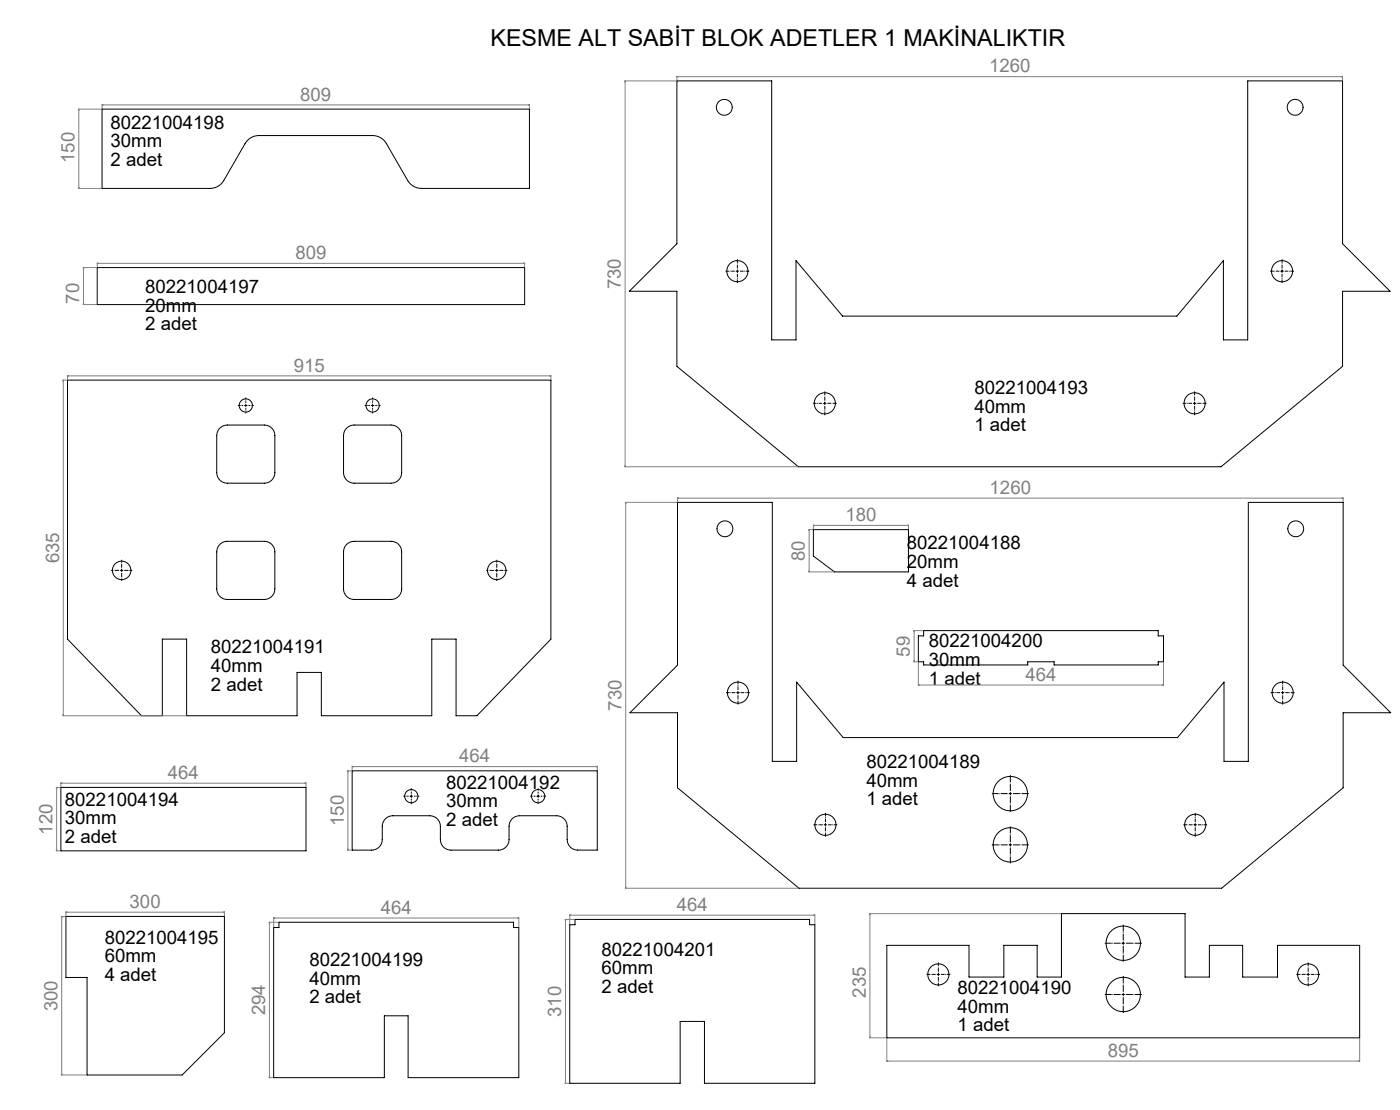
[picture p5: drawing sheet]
<svg xmlns="http://www.w3.org/2000/svg" width="2650mm" height="2100mm" viewBox="0 0 2650 2100" stroke-linecap="round" stroke-linejoin="round" font-family="sans-serif">
<g fill="none" stroke="#000" stroke-width="1.89">
<path d="M1281 153h180v490h46v-150l88 105h633l88-105v150h46v-490h179v308l90 90h-90v142l-230 190h-800l-230-190v-142h-90l90-90zM193 206h809v150h-204a30 30 0 0 1-26-15l-41-70a30 30 0 0 0-26-15h-215a30 30 0 0 0-26 15l-40 70a30 30 0 0 1-26 15h-205zM184 506h809v70h-809zM1393 513h5M1396 511v5M2424 513h5M2427 511v5M128 719h915v490l-140 145h-40v-145h-46v145h-209v-82h-46v82h-209v-145h-46v145h-39l-140-145zM463 767h5M465 765v5M703 767h5M705 765v5"/>
<path d="M1559 763h5M1561 761v5M2259 763h5M2261 761v5M415 811l7-5 5-2h73a20 20 0 0 1 20 20v70a20 20 0 0 1-20 20h-70a20 20 0 0 1-20-20v-70l2-8zM655 811l7-5 5-2h73a20 20 0 0 1 20 20v70a20 20 0 0 1-20 20h-70a20 20 0 0 1-20-20v-70l2-8zM1282 950h180v490h46v-150l88 105h633l88-105v150h46v-490h179v308l90 90h-90v142l-230 190h-800l-230-190v-142h-90l90-90zM1540 1002h180v80h-140l-40-30zM415 1031l7-5 5-2h73a20 20 0 0 1 20 20v70a20 20 0 0 1-20 20h-70a20 20 0 0 1-20-20v-70l2-8zM655 1031l7-5 5-2h73a20 20 0 0 1 20 20v70a20 20 0 0 1-20 20h-70a20 20 0 0 1-20-20v-70l2-8zM228 1079h5M230 1077v5"/>
<path d="M938 1079h5M940 1077v5M1748 1193h444v10h10v49h-10v6h-197v-6h-50v6h-197v-6h-10v-49h10zM1394 1310h5M1397 1308v5M2425 1310h5M2428 1308v5M667 1458h464v150h-37a20 20 0 0 1-20-20v-25a20 20 0 0 0-20-20h-70a20 20 0 0 0-20 20v25a20 20 0 0 1-20 20h-90a20 20 0 0 1-20-20v-25a20 20 0 0 0-20-20h-70a20 20 0 0 0-20 20v25a20 20 0 0 1-20 20h-37zM115 1490h464v120h-464zM1912 1499v5M776 1506h5M779 1504v5"/>
<path d="M1016 1506h5M1019 1504v5M1910 1501h5M1562 1558v5M2262 1558v5M1560 1560h5M2260 1560h5M1910 1598h5M1912 1596v5M125 1734h300v220l-80 80h-180v-185h-40zM528 1745h444v10h10v284h-209v-117h-45v117h-210v-284h10zM1078 1749h10v-10h444v10h10v300h-209v-117h-46v117h-209z"/>
<path d="M1679 1788h155v61h66v-61h63v61h46v-121h234v121h46v-61h63v61h66v-61h156v175h-895zM2124 1784h5M2126 1782v5M1774 1843h5M1776 1841v5M2474 1843h5M2476 1841v5M2126 1879v5M2124 1881h5"/>
<circle cx="1371" cy="203" r="15"/>
<circle cx="2452" cy="203" r="15"/>
<circle cx="1396" cy="513" r="20"/>
<circle cx="2427" cy="513" r="20"/>
<circle cx="465" cy="767" r="13"/>
<circle cx="705" cy="767" r="13"/>
<circle cx="1561" cy="763" r="20"/>
<circle cx="2261" cy="763" r="20"/>
<circle cx="1372" cy="1000" r="15"/>
<circle cx="2453" cy="1000" r="15"/>
<circle cx="230" cy="1079" r="18"/>
<circle cx="940" cy="1079" r="18"/>
<circle cx="1397" cy="1310" r="20"/>
<circle cx="2428" cy="1310" r="20"/>
<circle cx="779" cy="1506" r="12"/>
<circle cx="1019" cy="1506" r="12"/>
<circle cx="1912" cy="1501" r="32"/>
<circle cx="1562" cy="1560" r="20"/>
<circle cx="2262" cy="1560" r="20"/>
<circle cx="1912" cy="1598" r="33"/>
<circle cx="2126" cy="1784" r="32"/>
<circle cx="1776" cy="1844" r="20"/>
<circle cx="2476" cy="1844" r="20"/>
<circle cx="2126" cy="1881" r="33"/>
</g>
<g fill="none" stroke="#808080" stroke-width="1.89">
<path d="M1182 153h98M1183 153v2zM1183 153v730M1281 145h2zM1281 144v8M1281 145h1260M2539 145h2zM2541 144v8M193 198l2 1zM193 197v8M193 198h809M1000 198h2z"/>
<path d="M1002 197v8M148 206h44M149 206v2zM149 206v150M148 356h44M149 354v2zM184 498l2 1zM184 497v8M184 498h809M991 498h2zM993 497v8M157 506h26"/>
<path d="M158 506v2zM158 506v70M157 576h26M158 574v2zM119 719h8M120 719l-1 2zM120 719v635M128 711h2zM128 710v8M128 711h915M1041 711h2zM1043 710v8"/>
<path d="M1182 883h328M1183 881v2zM1183 950h98M1184 950v2zM1184 950v730M1282 942l2 1zM1282 941v8M1282 942h1260M2540 942h2zM2542 941v8M1540 994h2zM1540 993v8"/>
<path d="M1540 994h180M1718 994h2zM1720 993v8M1531 1002h8M1532 1002l-1 2zM1532 1002v80M1531 1082h48M1531 1080l1 2zM1729 1193h18M1730 1193l1 2zM1730 1193v59M1729 1252h8"/>
<path d="M1730 1250v2zM1738 1253v44M2202 1253v44M1738 1296h2zM1738 1296h464M2200 1296h2zM119 1354h233M119 1352l1 2zM658 1458h8M659 1458l-1 2zM659 1458v150M667 1450h2z"/>
<path d="M667 1449v8M667 1450h464M1129 1450h2zM1131 1449v8M106 1490h8M107 1490v2zM107 1490v120M115 1482l2-1zM115 1481v8M115 1482h464M577 1481l2 1zM579 1481v8"/>
<path d="M106 1610h8M107 1608v2zM658 1608h8M658 1606l1 2zM1184 1678v2zM1183 1680h328M116 1734h8M117 1734v2zM117 1734v300M125 1726l2-1zM125 1725v8M125 1726h300"/>
<path d="M423 1725l2 1zM425 1725v8M518 1737l2-1zM518 1736v18M518 1737h464M980 1736l2 1zM982 1736v18M1069 1739h18M1070 1739l1 2zM1070 1739v310M1078 1731l2 1zM1078 1730v18"/>
<path d="M1078 1731h464M1540 1731h2zM1542 1730v18M1646 1728h362M1647 1728l-1 3zM1647 1728v235M509 1745h18M510 1745v2zM510 1745v294M1646 1963h32M1646 1962l1 1zM1679 1964v44"/>
<path d="M2574 1964v44M1679 2008l2-1zM1679 2008h895M2572 2007l2 1zM116 2034h48M116 2032l1 2zM509 2039h8M510 2037v2zM1069 2049h8M1070 2047v2z"/>
</g>
<g fill="none" stroke="#000" stroke-width="1.89" stroke-dasharray="15.2 1.3 1.3 1.3" stroke-dashoffset="8.4" stroke-linecap="butt">
<path d="M1391 513h-18M1396 508v-17M1396 518v18M1401 513h17M2422 513h-18M2427 508v-17M2427 518v18M2432 513h17M1561 758v-17M2261 758v-17M1556 763h-17M1561 768v18"/>
<path d="M1566 763h18M2256 763h-17M2261 768v18M2266 763h18M1392 1310h-18M1397 1305v-17M1397 1315v18M1402 1310h17M2423 1310h-18M2428 1305v-17M2428 1315v18M2433 1310h17"/>
<path d="M1562 1555v-17M2262 1555v-17M1557 1560h-17M1562 1565v18M1567 1560h18M2257 1560h-17M2262 1565v18M2267 1560h18M1776 1838v-17M2476 1838v-17M1771 1843h-17M1776 1848v18"/>
<path d="M1781 1843h18M2471 1843h-17M2476 1848v18M2481 1843h18"/>
</g>
<g fill="none" stroke="#000" stroke-width="1.89" stroke-dasharray="15.2 1.3 1.3 1.3" stroke-dashoffset="2.1" stroke-linecap="butt">
<path d="M1912 1496v-30M1907 1501h-30M1912 1506v30M1917 1501h30M1907 1598h-30M1912 1593v-30M1917 1598h30M1912 1603v30M2126 1779v-30M2121 1784h-30M2126 1789v30M2131 1784h30"/>
<path d="M2126 1876v-30M2121 1881h-30M2126 1886v30M2131 1881h30"/>
</g>
<path d="M225 1079h-15M230 1074v-15M235 1079h15M935 1079h-15M940 1074v-15M945 1079h15M230 1084v15M940 1084v15" fill="none" stroke="#000" stroke-width="1.89" stroke-dasharray="15.2 1.3 1.3 1.3" stroke-dashoffset="7.5" stroke-linecap="butt"/>
<g fill="none" stroke="#000" stroke-width="1.89" stroke-dasharray="15.2 1.3 1.3 1.3" stroke-dashoffset="12.1" stroke-linecap="butt">
<path d="M460 767h-10M465 762v-10M465 772v10M470 767h10M700 767h-10M705 762v-10M705 772v10M710 767h10M774 1506h-10M779 1501v-10M779 1511v10M784 1506h10"/>
<path d="M1014 1506h-10M1019 1501v-10M1019 1511v10M1024 1506h10"/>
</g>
<g fill="#808080">
<path d="M1718 994h2zM1540 994h2zM1041 711h2zM128 711h2z"/>
<path d="M1282 942l2 1zM2540 942h2zM1281 145h2zM2539 145h2zM115 1482l2-1zM577 1481l2 1zM125 1726l2-1zM423 1725l2 1zM1738 1296h2zM2200 1296h2zM1078 1731l2 1zM1540 1731h2z"/>
<path d="M1129 1450h2zM667 1450h2z"/>
<path d="M991 498h2zM184 498l2 1z"/>
<path d="M107 1608v2zM107 1490v2z"/>
<path d="M1183 881v2zM1183 153v2zM149 354v2zM149 206v2z"/>
<path d="M158 574v2zM158 506v2z"/>
<path d="M1532 1002l-1 2zM1531 1080l1 2zM1184 950v2zM1184 1678v2zM1647 1728l-1 3zM1646 1962l1 1zM120 719l-1 2zM119 1352l1 2zM659 1458l-1 2zM658 1606l1 2zM117 1734v2zM116 2032l1 2zM510 1745v2zM510 2037v2zM1730 1193l1 2zM1730 1250v2zM1070 1739l1 2zM1070 2047v2z"/>
<path d="M1679 2008l2-1zM2572 2007l2 1zM193 198l2 1zM1000 198h2zM518 1737l2-1zM980 1736l2 1z"/>
</g>
<text font-size="44.1" x="929" y="88">KESME ALT SABİT BLOK ADETLER 1 MAKİNALIKTIR</text>
<g font-size="35.3" fill="#808080">
<text x="1872" y="137">1260</text>
<text x="568" y="191">809</text>
<text x="141" y="308" transform="rotate(-90 141 308)">150</text>
<text x="559" y="490">809</text>
<text x="1175" y="547" transform="rotate(-90 1175 547)">730</text>
<text x="150" y="574" transform="rotate(-90 150 574)">70</text>
<text x="556" y="703">915</text>
<text x="1873" y="935">1260</text>
<text x="1600" y="986">180</text>
<text x="1524" y="1062" transform="rotate(-90 1524 1062)">80</text>
<text x="112" y="1066" transform="rotate(-90 112 1066)">635</text>
<text x="1722" y="1242" transform="rotate(-90 1722 1242)">59</text>
<text x="1941" y="1288">464</text>
<text x="1177" y="1345" transform="rotate(-90 1177 1345)">730</text>
<text x="869" y="1442">464</text>
<text x="318" y="1474">464</text>
<text x="651" y="1563" transform="rotate(-90 651 1563)">150</text>
<text x="99" y="1579" transform="rotate(-90 99 1579)">120</text>
<text x="245" y="1718">300</text>
<text x="1281" y="1724">464</text>
<text x="721" y="1729">464</text>
<text x="1639" y="1887" transform="rotate(-90 1639 1887)">235</text>
<text x="109" y="1913" transform="rotate(-90 109 1913)">300</text>
<text x="502" y="1921" transform="rotate(-90 502 1921)">294</text>
<text x="1063" y="1924" transform="rotate(-90 1063 1924)">310</text>
<text x="2097" y="2000">895</text>
</g>
<g font-size="35.3">
<text x="209" y="243">80221004198</text>
<text x="209" y="278">30mm</text>
<text x="209" y="314">2 adet</text>
<text x="275" y="554">80221004197</text>
<text x="275" y="589">20mm</text>
<text x="275" y="625">2 adet</text>
<text x="1844" y="745">80221004193</text>
<text x="1844" y="781">40mm</text>
<text x="1844" y="816">1 adet</text>
<text x="1717" y="1039">80221004188</text>
<text x="1717" y="1074">20mm</text>
<text x="1717" y="1110">4 adet</text>
<text x="1758" y="1225">80221004200</text>
<text x="399" y="1236">80221004191</text>
<text x="1758" y="1260">30mm</text>
<text x="399" y="1272">40mm</text>
<text x="1758" y="1295">1 adet</text>
<text x="399" y="1307">2 adet</text>
<text x="1640" y="1453">80221004189</text>
<text x="844" y="1492">80221004192</text>
<text x="1640" y="1488">40mm</text>
<text x="1640" y="1524">1 adet</text>
<text x="123" y="1524">80221004194</text>
<text x="844" y="1527">30mm</text>
<text x="123" y="1560">30mm</text>
<text x="844" y="1562">2 adet</text>
<text x="123" y="1595">2 adet</text>
<text x="198" y="1785">80221004195</text>
<text x="1139" y="1808">80221004201</text>
<text x="198" y="1821">60mm</text>
<text x="586" y="1828">80221004199</text>
<text x="1139" y="1844">60mm</text>
<text x="198" y="1856">4 adet</text>
<text x="586" y="1863">40mm</text>
<text x="1139" y="1879">2 adet</text>
<text x="1812" y="1880">80221004190</text>
<text x="586" y="1898">2 adet</text>
<text x="1812" y="1916">40mm</text>
<text x="1812" y="1951">1 adet</text>
</g>
</svg>
